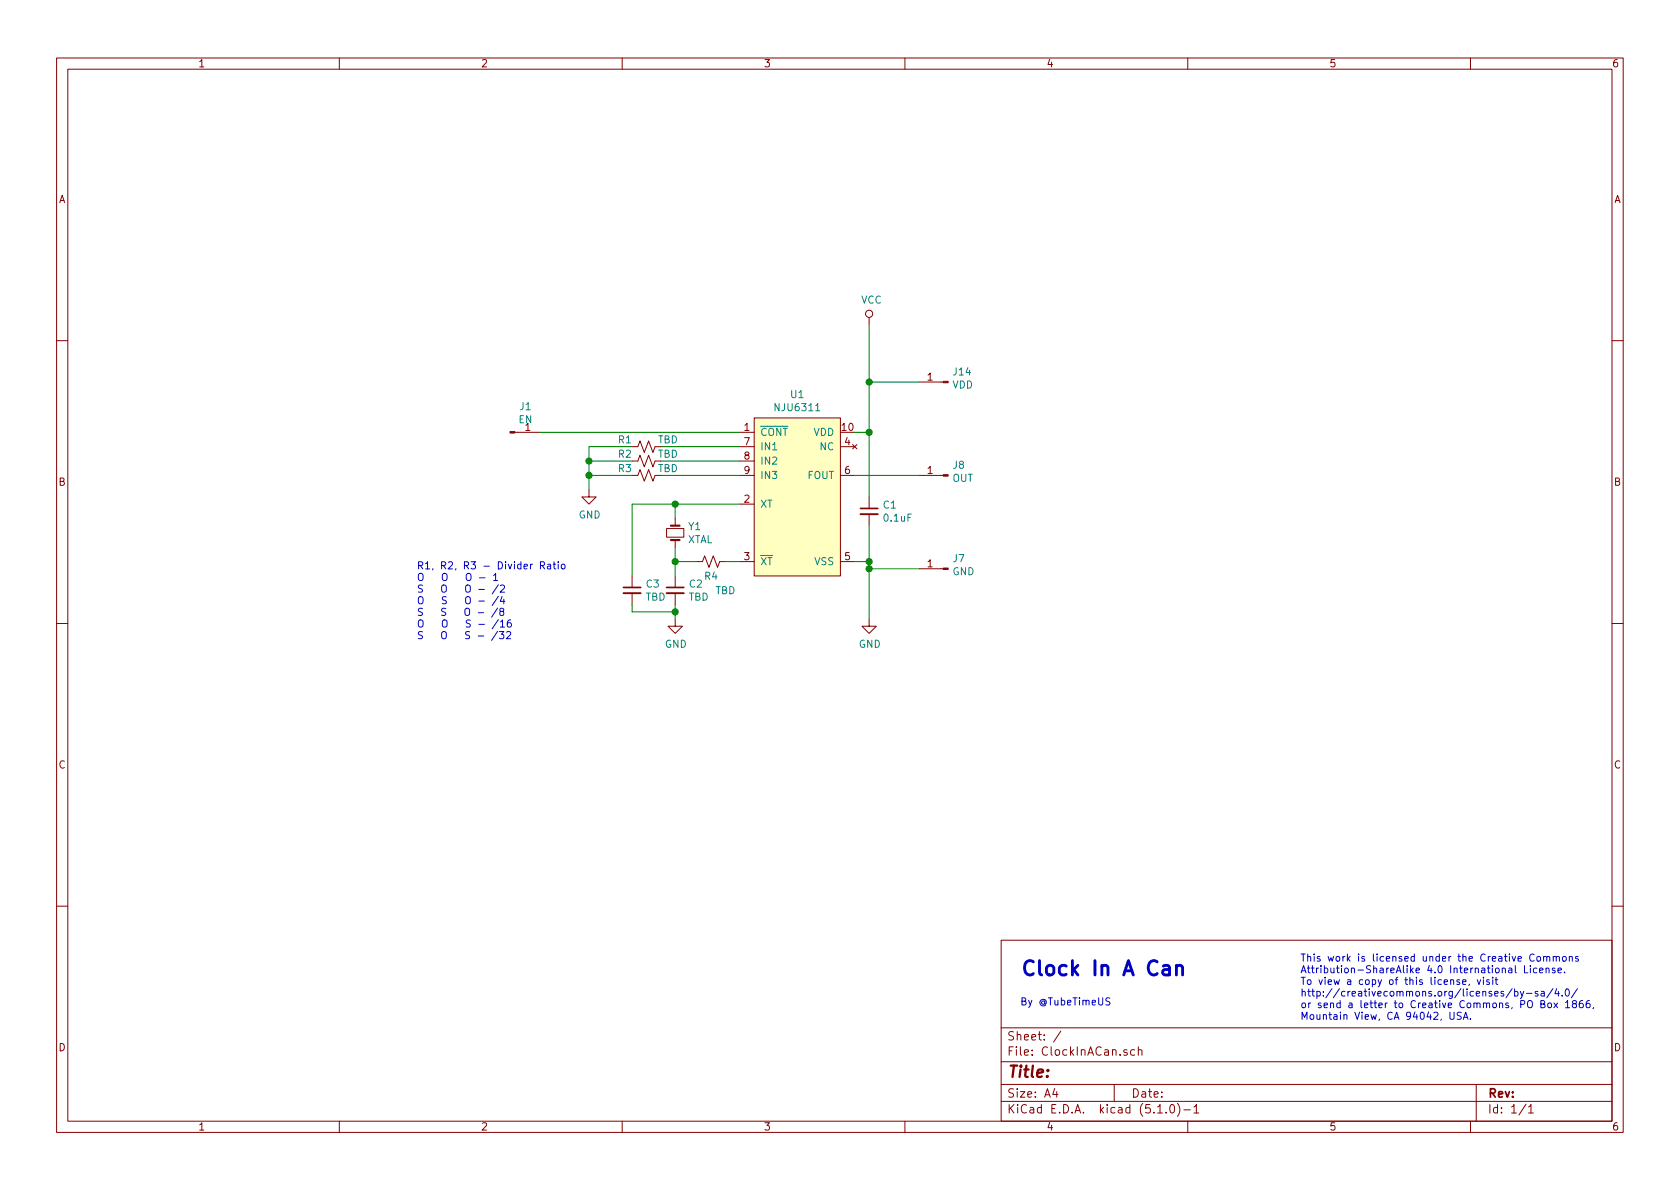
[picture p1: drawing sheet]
EESchema Schematic File Version 4
LIBS:ClockInACan-cache
EELAYER 29 0
EELAYER END
$Descr A4 11693 8268
encoding utf-8
Sheet 1 1
Title ""
Date ""
Rev ""
Comp ""
Comment1 ""
Comment2 ""
Comment3 ""
Comment4 ""
$EndDescr
$Comp
L misc_ic:NJU6311 U1
U 1 1
P 5550 2900
F 0 "U1" H 5550 3065 50  0000 C CNN
F 1 "NJU6311" H 5550 2974 50  0000 C CNN
F 2 "Active:SSOP50P400X100-10" H 5550 3000 50  0001 C CNN
F 3 "" H 5550 3000 50  0001 C CNN
F 4 "513-NJU6311RB2-TE1" H 5550 2900 50  0001 C CNN "Mouser"
	1    5550 2900
	1    0    0    -1  
$EndComp
$Comp
L Device:C_Small C1
U 1 1
P 6050 3550
F 0 "C1" H 6142 3596 50  0000 L CNN
F 1 "0.1uF" H 6142 3505 50  0000 L CNN
F 2 "Passive:CAPC1608X100" H 6050 3550 50  0001 C CNN
F 3 "~" H 6050 3550 50  0001 C CNN
	1    6050 3550
	1    0    0    -1  
$EndComp
$Comp
L Device:R_Small_US R4
U 1 1
P 4950 3900
F 0 "R4" V 5050 3900 50  0000 C CNN
F 1 "TBD" V 5150 4000 50  0000 C CNN
F 2 "Passive:RESC1608X55" H 4950 3900 50  0001 C CNN
F 3 "~" H 4950 3900 50  0001 C CNN
	1    4950 3900
	0    1    1    0   
$EndComp
Wire Wire Line
	5050 3900 5150 3900
Wire Wire Line
	5150 3500 4700 3500
Wire Wire Line
	4700 3500 4700 3600
Wire Wire Line
	4700 3800 4700 3900
Wire Wire Line
	4700 3900 4850 3900
Wire Wire Line
	4700 3500 4400 3500
Wire Wire Line
	4400 3500 4400 4000
Connection ~ 4700 3500
Wire Wire Line
	4700 3900 4700 4000
Connection ~ 4700 3900
$Comp
L Device:C_Small C2
U 1 1
P 4700 4100
F 0 "C2" H 4792 4146 50  0000 L CNN
F 1 "TBD" H 4792 4055 50  0000 L CNN
F 2 "Passive:CAPC1608X100" H 4700 4100 50  0001 C CNN
F 3 "~" H 4700 4100 50  0001 C CNN
	1    4700 4100
	1    0    0    -1  
$EndComp
$Comp
L Device:C_Small C3
U 1 1
P 4400 4100
F 0 "C3" H 4492 4146 50  0000 L CNN
F 1 "TBD" H 4492 4055 50  0000 L CNN
F 2 "Passive:CAPC1608X100" H 4400 4100 50  0001 C CNN
F 3 "~" H 4400 4100 50  0001 C CNN
	1    4400 4100
	1    0    0    -1  
$EndComp
Wire Wire Line
	4400 4250 4400 4200
Wire Wire Line
	4700 4250 4700 4200
$Comp
L Device:Crystal_Small Y1
U 1 1
P 4700 3700
F 0 "Y1" V 4654 3788 50  0000 L CNN
F 1 "XTAL" V 4745 3788 50  0000 L CNN
F 2 "Passive:XTAL500X320_HYBRID" H 4700 3700 50  0001 C CNN
F 3 "~" H 4700 3700 50  0001 C CNN
	1    4700 3700
	0    1    1    0   
$EndComp
Wire Wire Line
	4400 4250 4700 4250
Wire Wire Line
	4700 4250 4700 4300
Connection ~ 4700 4250
$Comp
L power:GND #PWR0101
U 1 1
P 4700 4300
F 0 "#PWR0101" H 4700 4050 50  0001 C CNN
F 1 "GND" H 4705 4127 50  0000 C CNN
F 2 "" H 4700 4300 50  0001 C CNN
F 3 "" H 4700 4300 50  0001 C CNN
	1    4700 4300
	1    0    0    -1  
$EndComp
$Comp
L power:GND #PWR0102
U 1 1
P 6050 4300
F 0 "#PWR0102" H 6050 4050 50  0001 C CNN
F 1 "GND" H 6055 4127 50  0000 C CNN
F 2 "" H 6050 4300 50  0001 C CNN
F 3 "" H 6050 4300 50  0001 C CNN
	1    6050 4300
	1    0    0    -1  
$EndComp
$Comp
L power:VCC #PWR0103
U 1 1
P 6050 2250
F 0 "#PWR0103" H 6050 2100 50  0001 C CNN
F 1 "VCC" H 6067 2423 50  0000 C CNN
F 2 "" H 6050 2250 50  0001 C CNN
F 3 "" H 6050 2250 50  0001 C CNN
	1    6050 2250
	1    0    0    -1  
$EndComp
Wire Wire Line
	6050 2250 6050 2650
Wire Wire Line
	6050 3000 5950 3000
Wire Wire Line
	5950 3900 6050 3900
Wire Wire Line
	6050 3900 6050 3950
Wire Wire Line
	6050 3650 6050 3900
Connection ~ 6050 3900
Wire Wire Line
	6050 3450 6050 3000
Connection ~ 6050 3000
Wire Wire Line
	5950 3300 6400 3300
Wire Wire Line
	5150 3000 3750 3000
Wire Wire Line
	5150 3100 4600 3100
Wire Wire Line
	5150 3200 4600 3200
Wire Wire Line
	4600 3300 5150 3300
$Comp
L Device:R_Small_US R3
U 1 1
P 4500 3300
F 0 "R3" V 4450 3150 50  0000 C CNN
F 1 "TBD" V 4450 3450 50  0000 C CNN
F 2 "Conn:JMP1608" H 4500 3300 50  0001 C CNN
F 3 "~" H 4500 3300 50  0001 C CNN
	1    4500 3300
	0    1    1    0   
$EndComp
$Comp
L Device:R_Small_US R2
U 1 1
P 4500 3200
F 0 "R2" V 4450 3050 50  0000 C CNN
F 1 "TBD" V 4450 3350 50  0000 C CNN
F 2 "Conn:JMP1608" H 4500 3200 50  0001 C CNN
F 3 "~" H 4500 3200 50  0001 C CNN
	1    4500 3200
	0    1    1    0   
$EndComp
$Comp
L Device:R_Small_US R1
U 1 1
P 4500 3100
F 0 "R1" V 4450 2950 50  0000 C CNN
F 1 "TBD" V 4450 3250 50  0000 C CNN
F 2 "Conn:JMP1608" H 4500 3100 50  0001 C CNN
F 3 "~" H 4500 3100 50  0001 C CNN
	1    4500 3100
	0    1    1    0   
$EndComp
Wire Wire Line
	4400 3300 4100 3300
Wire Wire Line
	4400 3200 4100 3200
Wire Wire Line
	4100 3200 4100 3300
Wire Wire Line
	4400 3100 4100 3100
Wire Wire Line
	4100 3100 4100 3200
Connection ~ 4100 3200
Wire Wire Line
	4100 3300 4100 3400
Connection ~ 4100 3300
$Comp
L power:GND #PWR0104
U 1 1
P 4100 3400
F 0 "#PWR0104" H 4100 3150 50  0001 C CNN
F 1 "GND" H 4105 3227 50  0000 C CNN
F 2 "" H 4100 3400 50  0001 C CNN
F 3 "" H 4100 3400 50  0001 C CNN
	1    4100 3400
	1    0    0    -1  
$EndComp
$Comp
L Connector:Conn_01x01_Male J1
U 1 1
P 3550 3000
F 0 "J1" H 3658 3181 50  0000 C CNN
F 1 "EN" H 3658 3090 50  0000 C CNN
F 2 "Conn:MILL-MAX_0542-0-00-15-00-00-03-0" H 3550 3000 50  0001 C CNN
F 3 "~" H 3550 3000 50  0001 C CNN
F 4 "575-0542000150000" H 3550 3000 50  0001 C CNN "Mouser"
	1    3550 3000
	1    0    0    -1  
$EndComp
$Comp
L Connector:Conn_01x01_Male J7
U 1 1
P 6600 3950
F 0 "J7" H 6572 3882 50  0000 R CNN
F 1 "GND" H 6572 3973 50  0000 R CNN
F 2 "Conn:MILL-MAX_0542-0-00-15-00-00-03-0" H 6600 3950 50  0001 C CNN
F 3 "~" H 6600 3950 50  0001 C CNN
F 4 "575-0542000150000" H 6600 3950 50  0001 C CNN "Mouser"
	1    6600 3950
	-1   0    0    1   
$EndComp
Wire Wire Line
	6400 3950 6050 3950
Connection ~ 6050 3950
Wire Wire Line
	6050 3950 6050 4300
$Comp
L Connector:Conn_01x01_Male J8
U 1 1
P 6600 3300
F 0 "J8" H 6572 3232 50  0000 R CNN
F 1 "OUT" H 6572 3323 50  0000 R CNN
F 2 "Conn:MILL-MAX_0542-0-00-15-00-00-03-0" H 6600 3300 50  0001 C CNN
F 3 "~" H 6600 3300 50  0001 C CNN
F 4 "575-0542000150000" H 6600 3300 50  0001 C CNN "Mouser"
	1    6600 3300
	-1   0    0    1   
$EndComp
$Comp
L Connector:Conn_01x01_Male J14
U 1 1
P 6600 2650
F 0 "J14" H 6572 2582 50  0000 R CNN
F 1 "VDD" H 6572 2673 50  0000 R CNN
F 2 "Conn:MILL-MAX_0542-0-00-15-00-00-03-0" H 6600 2650 50  0001 C CNN
F 3 "~" H 6600 2650 50  0001 C CNN
F 4 "575-0542000150000" H 6600 2650 50  0001 C CNN "Mouser"
	1    6600 2650
	-1   0    0    1   
$EndComp
Wire Wire Line
	6400 2650 6050 2650
Connection ~ 6050 2650
Wire Wire Line
	6050 2650 6050 3000
Text Notes 2900 4450 0    50   ~ 0
R1, R2, R3 - Divider Ratio\nO   O   O - 1\nS   O   O - /2\nO   S   O - /4\nS   S   O - /8\nO   O   S - /16\nS   O   S - /32\n
Text Notes 7100 7000 0    50   ~ 0
By @TubeTimeUS
Text Notes 7100 6800 0    100  ~ 20
Clock In A Can
Text Notes 9050 7100 0    50   ~ 0
This work is licensed under the Creative Commons\nAttribution-ShareAlike 4.0 International License.\nTo view a copy of this license, visit \nhttp://creativecommons.org/licenses/by-sa/4.0/\nor send a letter to Creative Commons, PO Box 1866,\nMountain View, CA 94042, USA.
$EndSCHEMATC
